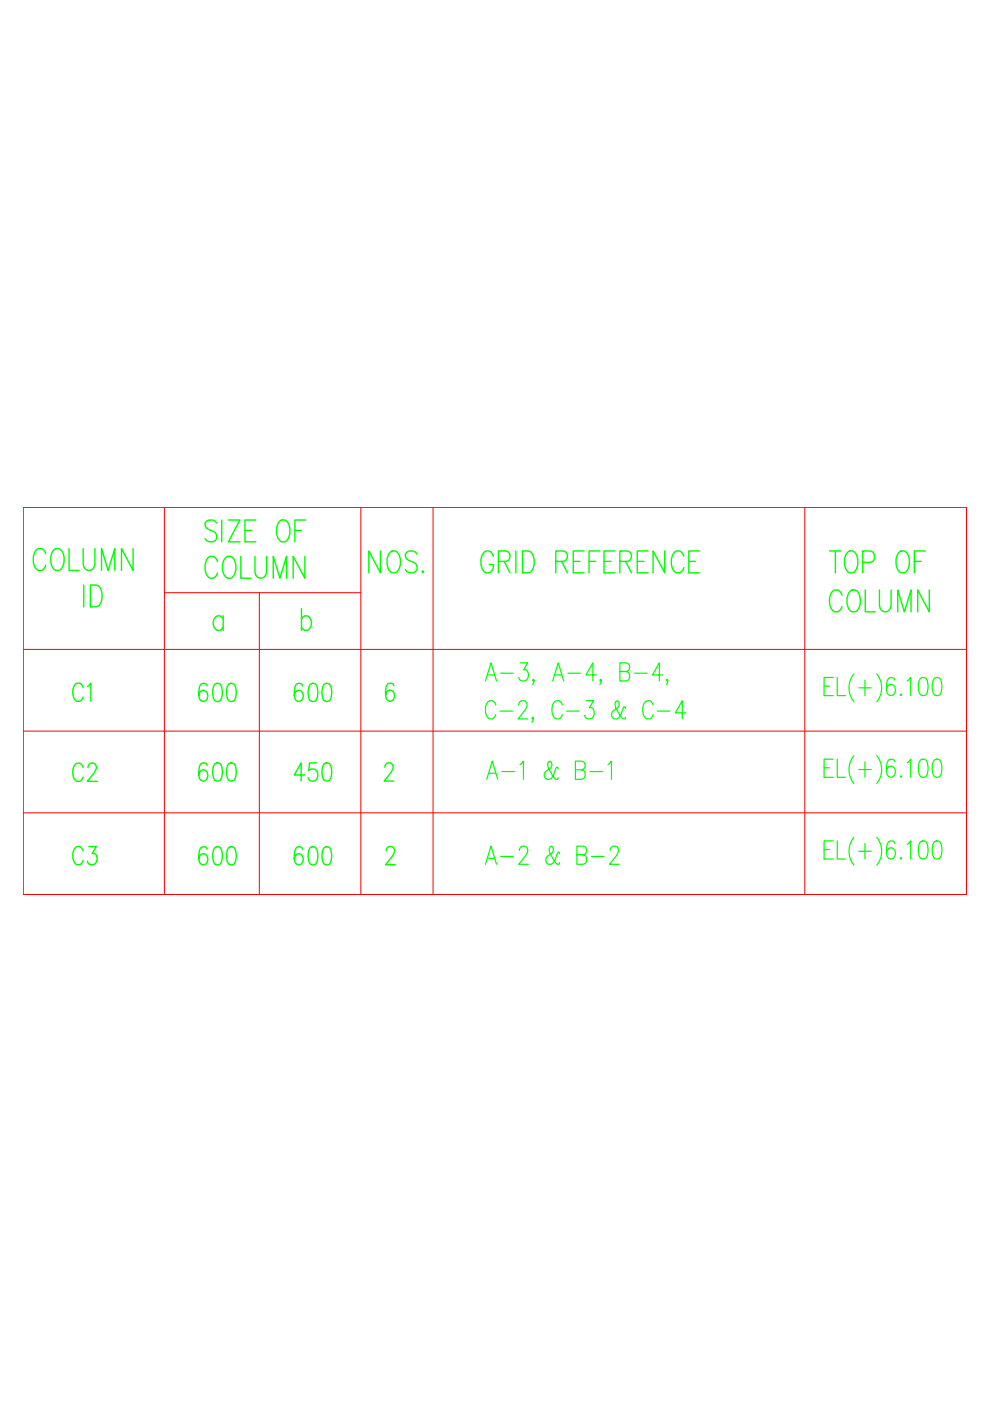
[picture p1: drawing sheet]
<svg xmlns="http://www.w3.org/2000/svg" width="210mm" height="297mm" viewBox="0 0 210 297" stroke-linecap="round" stroke-linejoin="round" font-family="sans-serif">
<!-- layer: S-ANNO-LEAD -->
<path d="M4.9 107.6h200v82h-200zM34.9 107.6v82M76.5 107.6v82M91.8 107.6v82M170.6 107.6v82M4.9 137.7h200M34.9 125.7h41.6M55 125.7v63.9M4.9 155h200M4.9 172.3h200" fill="none" stroke="#f00" stroke-width=".21"/>
<!-- layer: S-ANNO-TEXT-T300 -->
<path d="M47.3 131.2a1.02 1.02 0 0 0-1-.7 1.02 1.02 0 0 0-.9 .7 1.54 1.54 0 0 0 1.2 2.5l.7-.7M47.3 130.6v3.1M63.9 131.2a1.02 1.02 0 0 1 1-.7 1.02 1.02 0 0 1 1 .7 1.54 1.54 0 0 1-1.3 2.5l-.7-.7M63.9 129v4.7M83.5 145.4l-.1-.4-.5-.2-.7 .2a4.3 4.3 0 0 0-.3 3.1 .87 .87 0 0 0 .8 .6 .87 .87 0 0 0 .8-.6 1.1 1.1 0 0 0 0-1.3 1.1 1.1 0 0 0-1.3-.3l-.3 .4-.1 .5M81.6 162.7a.96 .96 0 0 1 .6-1h.6a1.01 1.01 0 0 1 .4 1.5l-1.8 2.4h2.1M81.9 180.4a.95 .95 0 0 1 .6-.9h.6a1.01 1.01 0 0 1 .4 1.5l-1.7 2.3h2" fill="none" stroke="#0f0" stroke-width=".3"/>
<!-- layer: S-ANNO-TEXT-T250 -->
<g fill="none" stroke="#0f0" stroke-width=".25">
<path d="M102.9 144.4l1.2-3.9 1.2 3.9M103.4 143.1h1.4M105.1 149.5a1.03 1.03 0 0 0-1-1 1.03 1.03 0 0 0-1 1 2.44 2.44 0 0 0 .7 2.9 1.11 1.11 0 0 0 1.3-.9M106 150.8h2.7M106.2 142.7h2.6M110 149.5a.95 .95 0 0 1 .6-.9h.6a1 1 0 0 1 .4 1.4l-1.8 2.4h2.1M110.3 140.5h1.6l-.9 1.5h.4a1.22 1.22 0 0 1 .5 1.8 1.22 1.22 0 0 1-1.8 .2l-.1-.3M113.1 152.2l-.2 .2-.1-.2 .1-.1a.81 .81 0 0 1-.1 1.1M113.2 144.2l-.1 .2-.2-.2 .2-.2a.81 .81 0 0 1-.2 1.1M117.2 144.4l1.2-3.9 1.1 3.9M117.6 143.1h1.5M119.2 149.5a1.03 1.03 0 0 0-1-1 1.03 1.03 0 0 0-1 1 2.42 2.42 0 0 0 .7 2.9 1.11 1.11 0 0 0 1.3-.9"/>
<path d="M120.1 150.8h2.7M120.4 142.7h2.7M124.2 148.6h1.7l-.9 1.4h.4a1.22 1.22 0 0 1 .5 1.8 1.22 1.22 0 0 1-1.8 .3l-.2-.4M126.4 143.1h-2.2l1.5-2.6v3.9M127.5 144.2l-.2 .2-.1-.2 .1-.2a.82 .82 0 0 1-.1 1.1M131.4 142.4h1.4a.94 .94 0 0 0 .7-.9 .94 .94 0 0 0-.7-1h-1.4v3.9h1.4a1.04 1.04 0 0 0 .7-1 1.04 1.04 0 0 0-.7-1M132.6 150.2v-.2l-.3-.1-.3 .5a2.8 2.8 0 0 1-1.2 2h-.5a1.03 1.03 0 0 1-.3-1.6l1-.8a.92 .92 0 0 0-.2-1.4 1.01 1.01 0 0 0-.2 1.4 4.7 4.7 0 0 0 1.6 2.4h.3l.1-.3M134.5 142.7h2.7M138.5 149.5a1.03 1.03 0 0 0-1-1 1.03 1.03 0 0 0-1.1 1 2.42 2.42 0 0 0 .8 2.9 1.11 1.11 0 0 0 1.3-.9M139.4 150.8h2.6M140.5 143.1h-2.2l1.5-2.6v3.9M141.6 144.2l-.2 .2-.1-.2 .1-.2a.81 .81 0 0 1-.1 1.1"/>
<path d="M145.4 151.1h-2.2l1.5-2.5v3.8M174.7 145.5h1.2M176.6 143.6h-1.9v3.9h1.9M177.5 143.6v3.9h1.8M181 142.9a4.7 4.7 0 0 0 0 5.9M182.1 145.8h2.6M183.4 144.2v3.3M185.9 142.9a4.7 4.7 0 0 1 0 5.9M189.7 144.2l-.1-.4-.5-.2-.7 .2a4.3 4.3 0 0 0-.3 3.1 .87 .87 0 0 0 .8 .6 .87 .87 0 0 0 .8-.6 1.1 1.1 0 0 0 0-1.3 1.1 1.1 0 0 0-1.3-.3l-.3 .4-.1 .5M191 147.1l-.1 .2 .1 .2 .2-.2M192.4 144.4l.7-.8v3.9M195.2 143.8l.4-.2 .7 .2a3.6 3.6 0 0 1 0 3.5l-.4 .2-.7-.2a3.6 3.6 0 0 1 0-3.5z"/>
<path d="M198.1 143.8l.4-.2 .8 .2a3.7 3.7 0 0 1 0 3.5l-.5 .2-.7-.2a3.6 3.6 0 0 1 0-3.5zM174.7 162.8h1.2M176.6 161h-1.9v3.8h1.9M176.6 178.3h-1.9v3.8h1.9M177.5 161v3.8h1.8M177.5 178.3v3.8h1.8M181 160.2a4.7 4.7 0 0 0 0 5.9M181 177.5a4.7 4.7 0 0 0 0 5.9M182.1 163.2h2.6M183.4 161.5v3.3M183.4 178.8v3.3M185.9 160.2a4.7 4.7 0 0 1 0 5.9"/>
<path d="M185.9 177.5a4.7 4.7 0 0 1 0 5.9M189.7 161.5l-.1-.4-.5-.1-.7 .1a4.3 4.3 0 0 0-.3 3.2 .87 .87 0 0 0 .8 .5 .87 .87 0 0 0 .8-.5 1.1 1.1 0 0 0 0-1.4 1.1 1.1 0 0 0-1.3-.3l-.3 .4-.1 .5M189.7 178.8l-.1-.3-.5-.2-.7 .2a4.3 4.3 0 0 0-.3 3.1 .87 .87 0 0 0 .8 .5 .87 .87 0 0 0 .8-.5 1.2 1.2 0 0 0-.9-1.9l-.4 .2-.3 .4-.1 .6M191 164.4l-.1 .2 .1 .2 .2-.2M192.4 161.7l.7-.7v3.8M192.4 179l.7-.7v3.8M195.2 161.1l.4-.1 .7 .1a3.6 3.6 0 0 1 0 3.5l-.4 .2-.7-.2a3.6 3.6 0 0 1 0-3.5zM195.2 178.5l.4-.2 .7 .2a3.6 3.6 0 0 1 0 3.5l-.4 .1-.7-.1a3.6 3.6 0 0 1 0-3.5zM198.1 161.1l.4-.1 .8 .1a3.7 3.7 0 0 1 0 3.5l-.5 .2-.7-.2a3.6 3.6 0 0 1 0-3.5zM198.1 178.5l.4-.2 .8 .2a3.7 3.7 0 0 1 0 3.5l-.5 .1-.7-.1a3.6 3.6 0 0 1 0-3.5zM174.7 180.1h1.2M182.1 180.5h2.6"/>
<path d="M191 181.8l-.1 .2 .1 .1 .2-.1"/>
</g>
<g font-size="8.4" fill="#0f0">
<text x="42.3" y="116.1">SIZE OF</text>
<text x="6" y="122.1">COLUMN</text>
<text x="42.3" y="123.8">COLUMN</text>
<text x="76.9" y="122.8">NOS.</text>
<text x="100.9" y="122.8">GRID REFERENCE</text>
<text x="174.6" y="122.8">TOP OF</text>
<text x="174.6" y="130.9">COLUMN</text>
</g>
<g font-size="7.5" fill="#0f0">
<text x="22.6" y="129.8" transform="rotate(-90 22.6 129.8)">ID</text>
<text x="20.1" y="149.9" transform="rotate(-90 20.1 149.9)">C1</text>
<text x="40.9" y="149.9">600</text>
<text x="61" y="149.9">600</text>
<text x="14.1" y="166.9">C2</text>
<text x="40.9" y="166.9">600</text>
<text x="61" y="166.9">450</text>
<text x="102" y="166.5">A-1 &amp; B-1</text>
<text x="14.1" y="184.5">C3</text>
<text x="40.9" y="184.5">600</text>
<text x="61" y="184.5">600</text>
<text x="101.6" y="184.5">A-2 &amp; B-2</text>
</g>
</svg>
